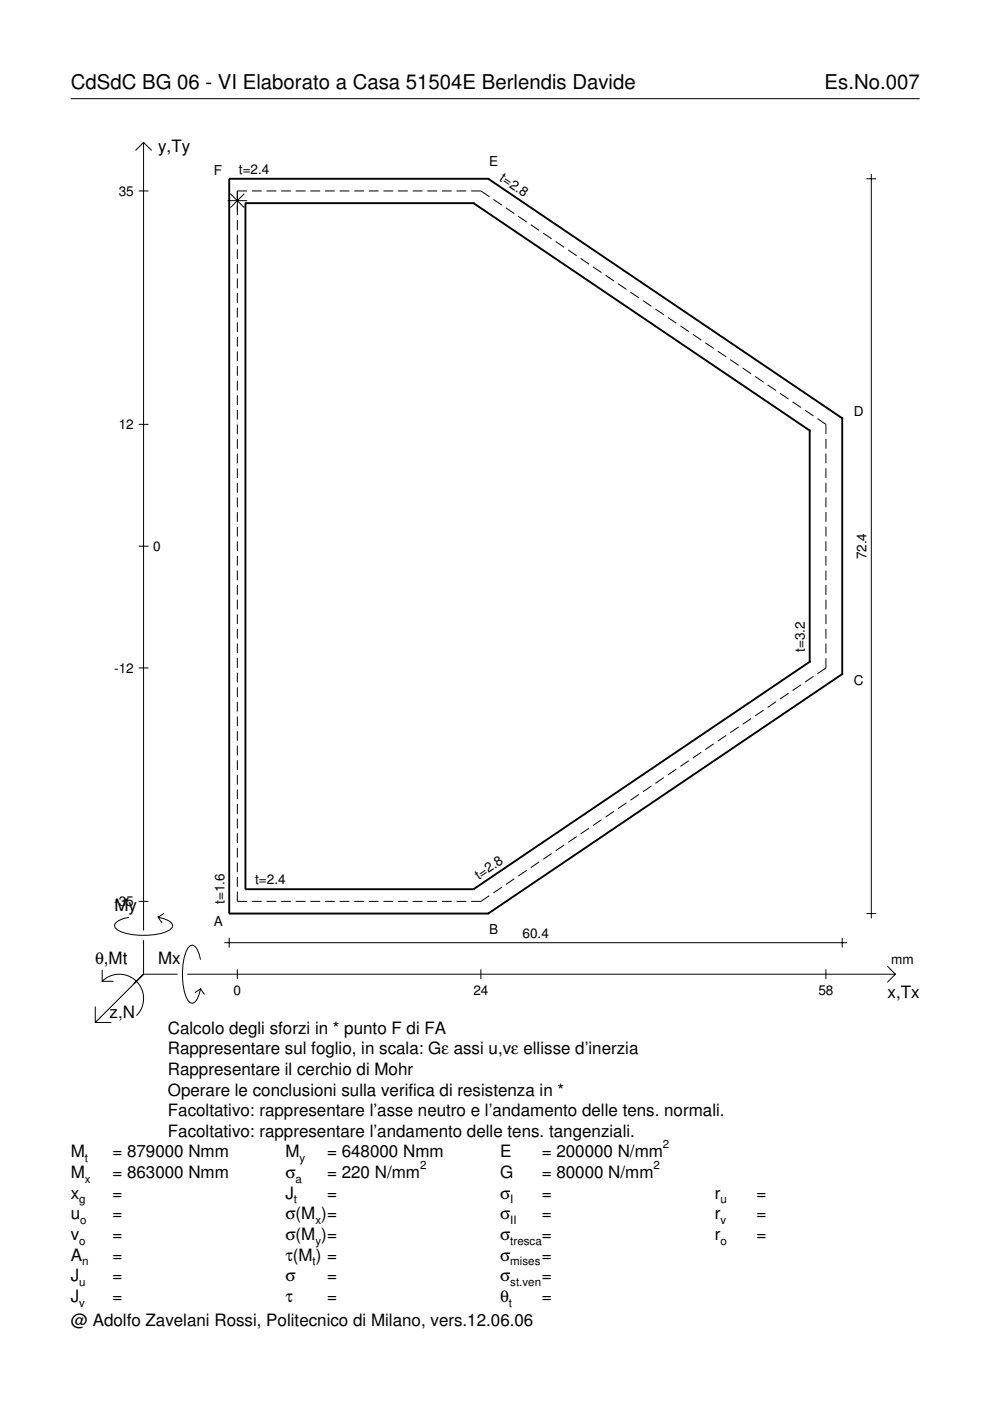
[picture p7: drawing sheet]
<svg xmlns="http://www.w3.org/2000/svg" width="210mm" height="297mm" viewBox="0 0 210 297" stroke-linecap="round" stroke-linejoin="round" font-family="sans-serif">
<g fill="none" stroke="#000" stroke-width=".21">
<path d="M15 20.9h180M28.7 31.9l1.7-1.7 1.8 1.7M30.4 30.2v167.1M183.7 37.9h2.1M184.7 36.9v157.8M29.4 40.5h2.1M48.3 42.5h4.1M48.9 41.1l2.9 2.9M50.3 46.7v2M50.3 49.8v2M50.3 52.9v2M50.3 56v2"/>
<path d="M50.3 59.1v2M51.8 41.1l-2.9 2.9M52.4 40.5h-2.1v5.1M53.4 40.5h2.1M56.5 40.5h2.1M59.6 40.5h2.1M62.7 40.5h2.1M65.8 40.5h2.1M68.9 40.5h2.1M72 40.5h2.1M75.1 40.5h2.1M78.2 40.5h2.1"/>
<path d="M81.3 40.5h2.1M84.4 40.5h2.1M87.5 40.5h2.1M90.6 40.5h2.1M93.7 40.5h2.1M96.8 40.5h2.1M99.9 40.5h2.1l1.7 1.2M104.6 42.3l1.8 1.2M107.2 44.1l1.8 1.2M109.9 45.9l1.8 1.2M112.5 47.6l1.8 1.3M115.2 49.4l1.8 1.2"/>
<path d="M117.8 51.2l1.8 1.2M120.5 53l1.8 1.2M123.1 54.8l1.8 1.2M125.7 56.6l1.8 1.2M128.4 58.4l1.8 1.2M50.3 62.2v2M50.3 65.2v2.1M50.3 68.3v2.1M50.3 71.4v2.1M50.3 74.5v2.1M50.3 77.6v2.1M131 60.2l1.8 1.2"/>
<path d="M133.7 61.9l1.8 1.3M136.3 63.7l1.8 1.2M139 65.5l1.8 1.2M141.6 67.3l1.8 1.2M144.3 69.1l1.7 1.2M146.9 70.9l1.8 1.2M149.5 72.7l1.8 1.2M152.2 74.5l1.8 1.2M154.8 76.3l1.8 1.2M157.5 78l1.8 1.3M160.1 79.8l1.8 1.2M29.4 90h2.1"/>
<path d="M50.3 80.7v2.1M50.3 83.8v2.1M50.3 86.9v2.1M50.3 90v2.1M50.3 93.1v2.1M50.3 96.2v2.1M50.3 99.3v2.1M162.8 81.6l1.7 1.2M165.4 83.4l1.8 1.2M168 85.2l1.8 1.2M170.7 87l1.8 1.2M173.3 88.8l1.8 1.2v2"/>
<path d="M175.1 93.1v2M175.1 96.2v2M175.1 99.3v2M29.4 115.8h2.1M50.3 102.4v2.1M50.3 105.5v2M50.3 108.6v2M50.3 111.7v2M50.3 114.8v2M50.3 117.9v2M175.1 102.4v2M175.1 105.5v2"/>
<path d="M175.1 108.6v2M175.1 111.7v2M175.1 114.8v2M175.1 117.9v2M50.3 121v2M50.3 124.1v2M50.3 127.1v2.1M50.3 130.2v2.1M50.3 133.3v2.1M50.3 136.4v2.1M50.3 139.5v2.1M175.1 121v2"/>
<path d="M175.1 124.1v2M175.1 127.2v2M175.1 130.3v2M175.1 133.4v2M175.1 136.5v2M175.1 139.6v2l-1.8 1.2M29.4 141.6h2.1M50.3 142.6v2.1M50.3 145.7v2.1M50.3 148.8v2.1M50.3 151.9v2.1M50.3 155v2.1"/>
<path d="M50.3 158.1v2.1M148.7 159.5l-1.8 1.2M151.3 157.7l-1.8 1.2M154 155.9l-1.8 1.2M156.6 154.1l-1.8 1.2M159.3 152.4l-1.8 1.2M161.9 150.6l-1.8 1.2M164.5 148.8l-1.7 1.2M167.2 147l-1.8 1.2M169.8 145.2l-1.8 1.2M172.5 143.4l-1.8 1.2M50.3 161.2v2.1"/>
<path d="M50.3 164.3v2.1M50.3 167.4v2M50.3 170.5v2M50.3 173.6v2M50.3 176.7v2M50.3 179.8v2M119.6 179.2l-1.8 1.2M122.3 177.4l-1.8 1.2M124.9 175.6l-1.8 1.2M127.5 173.8l-1.8 1.2M130.2 172l-1.8 1.2M132.8 170.2l-1.8 1.2"/>
<path d="M135.5 168.4l-1.8 1.3M138.1 166.7l-1.8 1.2M140.8 164.9l-1.8 1.2M143.4 163.1l-1.8 1.2M146 161.3l-1.7 1.2M27.3 194.5a3.6 3.6 0 0 0-3 1.7l.1 .5a5.6 5.6 0 0 0 3.8 1.5 13.4 13.4 0 0 0 7.8-1l.5-.5 .1-.5a3.6 3.6 0 0 0-3.1-1.7l.8 1.2M29.4 191.1h2.1M30.4 199.3v7.3M34.7 193.7l-1.2 .8M47.6 199.9h132M48.6 198.8v2.1M50.3 189v2.1h2.1"/>
<path d="M50.3 182.9v2M50.3 186v2M53.4 191.1h2.1M56.5 191.1h2.1M59.6 191.1h2.1M62.7 191.1h2.1M65.8 191.1h2.1M68.9 191.1h2.1M72 191.1h2.1M75.1 191.1h2.1M78.2 191.1h2.1M81.3 191.1h2.1"/>
<path d="M84.4 191.1h2.1M87.5 191.1h2.1M90.6 191.1h2.1M93.7 191.1h2.1M96.8 191.1h2.1M103.7 189.9l-1.7 1.2h-2.1M106.4 188.1l-1.8 1.2M109 186.3l-1.8 1.2M111.7 184.5l-1.8 1.2M114.3 182.7l-1.8 1.3M117 181l-1.8 1.2M178.6 198.8v2.1"/>
<path d="M183.7 193.7h2.1M20.2 213.4v3.4h3.4M21.7 208.1a5.1 5.1 0 0 1 7.2 0 5.1 5.1 0 0 1 0 7.2M21.7 205.6v2.5h2.4M30.4 206.6l-10.2 10.2M30.4 206.6h7.2M39.7 206.6h150.1M42.5 203.5a3.6 3.6 0 0 0-1.7-3.1l-.5 .1a5.7 5.7 0 0 0-1.5 3.8 13.3 13.3 0 0 0 1 7.8l.5 .5 .5 .1a3.6 3.6 0 0 0 1.7-3.1l-1.2 .9M42.5 209.6l.8 1.3M50.3 205.5v2.1M102 205.5v2.1M175.1 205.5v2.1"/>
<path d="M188.1 204.8l1.7 1.8-1.7 1.7"/>
</g>
<g fill="none" stroke="#000" stroke-width=".4">
<path d="M48.6 37.9h.1M48.6 37.9h54.9M48.6 37.9v155.8M103.5 37.9h.1M103.5 37.9l75.1 50.8M52 43.1h.1M52 43.1h48.4M52 43.1v145.4M100.4 43.1h.1M100.4 43.1l71.3 48.2M171.7 91.3h.1M171.7 91.3v49"/>
<path d="M178.6 88.7h.1M178.6 88.7v54.2M171.7 140.3h.1M171.7 140.3l-71.3 48.2M178.6 142.9h.1M178.6 142.9l-75.1 50.8M48.6 193.7h.1M48.6 193.7h54.9M52 188.5h.1M52 188.5h48.4M100.4 188.5h.1M103.5 193.7h.1"/>
</g>
<g font-size="4.3">
<text x="15" y="18.9">CdSdC BG 06 - VI Elaborato a Casa 51504E Berlendis Davide</text>
<text x="174.8" y="18.9">Es.No.007</text>
</g>
<g font-size="3.6">
<text x="33.5" y="32.3">y,Ty</text>
<text x="24.3" y="193.2">My</text>
<text x="20.1" y="204.5">θ,Mt</text>
<text x="33.5" y="204.5">Mx</text>
<text x="23.2" y="215.8">z,N</text>
<text x="188.2" y="211.7">x,Tx</text>
<text x="35.6" y="219.2">Calcolo degli sforzi in * punto F di FA</text>
<text x="35.6" y="227.9">Rappresentare il cerchio di Mohr</text>
<text x="35.6" y="223.5">Rappresentare sul foglio, in scala: Gε assi u,vε ellisse d’inerzia</text>
<text x="35.6" y="232.3">Operare le conclusioni sulla verifica di resistenza in *</text>
<text x="35.6" y="236.7">Facoltativo: rappresentare l’asse neutro e l’andamento delle tens. normali.</text>
<text x="15" y="245.4">M</text>
<text x="23.8" y="245.4">= 879000 Nmm</text>
<text x="35.6" y="241">Facoltativo: rappresentare l’andamento delle tens. tangenziali.</text>
<text x="60.5" y="245.4">M</text>
<text x="69.3" y="245.4">= 648000 Nmm</text>
<text x="106" y="245.4">E</text>
<text x="114.9" y="245.4">= 200000 N/mm</text>
<text x="15" y="249.8">M</text>
<text x="23.8" y="249.8">= 863000 Nmm</text>
<text x="60.5" y="249.8">σ</text>
<text x="69.3" y="249.8">= 220 N/mm</text>
<text x="106" y="249.8">G</text>
<text x="114.9" y="249.8">= 80000 N/mm</text>
<text x="15" y="254.2">x</text>
<text x="23.8" y="254.2">=</text>
<text x="60.5" y="254.2">J</text>
<text x="69.3" y="254.2">=</text>
<text x="106" y="254.2">σ</text>
<text x="114.9" y="254.2">=</text>
<text x="151.5" y="254.2">r</text>
<text x="160.4" y="254.2">=</text>
<text x="15" y="258.5">u</text>
<text x="15" y="262.9">v</text>
<text x="23.8" y="258.5">=</text>
<text x="23.8" y="262.9">=</text>
<text x="60.5" y="262.9">σ(M )=</text>
<text x="60.5" y="258.5">σ(M )=</text>
<text x="106" y="258.5">σ</text>
<text x="106" y="262.9">σ</text>
<text x="114.9" y="258.5">=</text>
<text x="114.9" y="262.9">=</text>
<text x="151.5" y="258.5">r</text>
<text x="151.5" y="262.9">r</text>
<text x="160.4" y="258.5">=</text>
<text x="160.4" y="262.9">=</text>
<text x="15" y="267.3">A</text>
<text x="23.8" y="267.3">=</text>
<text x="60.5" y="267.3">τ(M ) =</text>
<text x="106" y="267.3">σ</text>
<text x="114.9" y="267.3">=</text>
<text x="15" y="271.7">J</text>
<text x="23.8" y="271.7">=</text>
<text x="60.5" y="271.7">σ</text>
<text x="69.3" y="271.7">=</text>
<text x="106" y="271.7">σ</text>
<text x="114.9" y="271.7">=</text>
<text x="15" y="281.2">@ Adolfo Zavelani Rossi, Politecnico di Milano, vers.12.06.06</text>
<text x="15" y="276">J</text>
<text x="23.8" y="276">=</text>
<text x="60.5" y="276">τ</text>
<text x="69.3" y="276">=</text>
<text x="106" y="276">θ</text>
<text x="114.9" y="276">=</text>
</g>
<g font-size="2.9">
<text x="103.7" y="35.3">E</text>
<text x="25.2" y="41.5">35</text>
<text x="45.3" y="37.2">F</text>
<text x="50.7" y="36.9">t=2.4</text>
<text x="105.8" y="38.2" transform="rotate(34 105.8 38.2)">t=2.8</text>
<text x="181" y="88.1">D</text>
<text x="25.2" y="91">12</text>
<text x="32.5" y="116.8">0</text>
<text x="183.7" y="118.6" transform="rotate(-90 183.7 118.6)">72.4</text>
<text x="24.2" y="142.6">-12</text>
<text x="170.6" y="138.3" transform="rotate(-90 170.6 138.3)">t=3.2</text>
<text x="181" y="145.3">C</text>
<text x="47.6" y="191.6" transform="rotate(-90 47.6 191.6)">t=1.6</text>
<text x="54.1" y="187.5">t=2.4</text>
<text x="101.5" y="186.5" transform="rotate(-34 101.5 186.5)">t=2.8</text>
<text x="24.2" y="192.1">-35</text>
<text x="45.3" y="196.2">A</text>
<text x="103.7" y="198.1">B</text>
<text x="110.8" y="198.8">60.4</text>
<text x="189" y="204.5">mm</text>
<text x="49.5" y="210.9">0</text>
<text x="100.4" y="210.9">24</text>
<text x="173.5" y="210.9">58</text>
</g>
<g font-size="2.4">
<text x="140.6" y="243.4">2</text>
<text x="18" y="246.4">t</text>
<text x="18" y="250.8">x</text>
<text x="62.7" y="250.8">a</text>
<text x="63.5" y="246.4">y</text>
<text x="89.1" y="247.8">2</text>
<text x="138.6" y="247.8">2</text>
<text x="16.8" y="255.2">g</text>
<text x="62.3" y="255.2">t</text>
<text x="108.2" y="255.2">I</text>
<text x="152.7" y="255.2">u</text>
<text x="16.8" y="263.9">o</text>
<text x="17" y="259.5">o</text>
<text x="66.9" y="259.5">x</text>
<text x="66.9" y="263.9">y</text>
<text x="108.2" y="259.5">II</text>
<text x="108.2" y="263.9">tresca</text>
<text x="152.7" y="259.5">v</text>
<text x="152.7" y="263.9">o</text>
<text x="17.4" y="268.3">n</text>
<text x="66.3" y="268.3">t</text>
<text x="108.2" y="268.3">mises</text>
<text x="16.8" y="272.7">u</text>
<text x="108.2" y="272.7">st.ven</text>
<text x="16.8" y="277">v</text>
<text x="107.9" y="277">t</text>
</g>
</svg>
